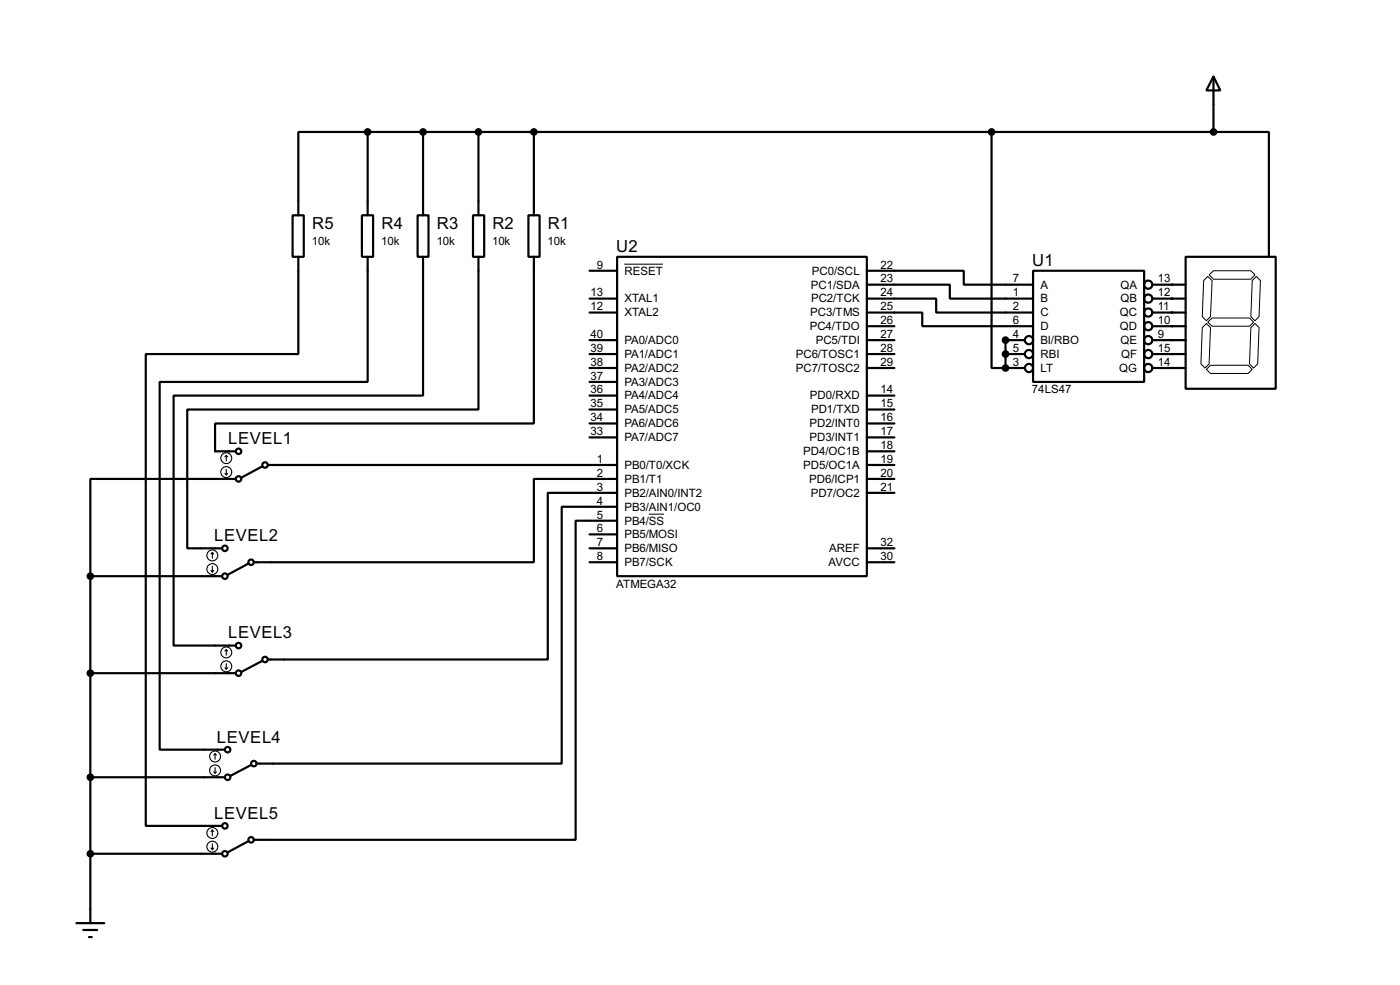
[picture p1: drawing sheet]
<svg xmlns="http://www.w3.org/2000/svg" width="256mm" height="180mm" viewBox="0 0 256 180" stroke-linecap="round" stroke-linejoin="round" font-family="sans-serif">
<g fill="none" stroke="#000" stroke-width=".4">
<path d="M222.3 14l1.3 2.6h-2.6zM222.3 14v10.2M53.6 39.4h2.1v7.6h-2.1zM66.3 39.4h2.1v7.6h-2.1zM67.4 24.2h-12.7v15.2M67.4 24.2h154.9M67.4 24.2v15.2M76.5 39.4h2v7.6h-2zM77.5 24.2v15.2M86.7 39.4h2v7.6h-2zM87.7 24.2v15.2M96.8 39.4h2.1v7.6h-2.1z"/>
<path d="M97.8 24.2v15.2M181.7 24.2v43.2h2.5M222.3 24.2h10.2v22.8M54.7 47v17.8h-28v86.4h14M67.4 47v22.9h-38.1v67.3h11.9M77.5 47v25.4h-45.7v45.8h11.4M87.7 47v28h-53.4v25.4h6.4M97.8 47v30.5h-58.4v5.1h3.8M108 54.7h5.1M108 57.2h5.1M108 49.6h5.1M113.1 47h45.7v58.5h-45.7z"/>
<path d="M158.8 49.6h17.8v2.5h12.7M158.8 52.1h15.2v2.6h15.3M158.8 54.7h12.7v2.5h17.8M158.8 57.2h10.2v2.5h20.3M158.8 59.7h5.1M189.3 49.6h20.3v20.3h-20.3zM211.1 52.1h6.1M211.1 54.7h6.1M211.1 57.2h6.1M211.1 59.7h6.1M217.2 47h16.5v24.2h-16.5zM108 62.3h5.1"/>
<path d="M108 64.8h5.1M108 67.4h5.1M108 72.4h5.1M108 75h5.1M108 77.5h5.1M108 69.9h5.1M158.8 62.3h5.1M158.8 64.8h5.1M158.8 67.4h5.1M158.8 72.4h5.1M158.8 75h5.1M158.8 77.5h5.1"/>
<path d="M184.2 64.8h3.6M184.2 67.4h3.6M187.8 62.3h-3.6v5.1M211.1 62.3h6.1M211.1 64.8h6.1M211.1 67.4h6.1M43.2 87.7h-26.6v17.8M48.1 85.4l-3.8 2M49.1 85.1h64M108 97.8h5.1M108 80.1h5.1M113.1 87.7h-15.3v15.2h-51.3"/>
<path d="M113.1 90.2h-12.7v30.5h-51.3M113.1 92.8h-10.2v47h-55.9M113.1 95.3h-7.6v58.4h-59M158.8 85.1h5.1M158.8 87.7h5.1M158.8 90.2h5.1M158.8 80.1h5.1M158.8 82.6h5.1M16.6 105.5v63.5M16.6 105.5h24.1M45.5 103.2l-3.8 2M108 100.4h5.1"/>
<path d="M108 102.9h5.1M158.8 100.4h5.1M158.8 102.9h5.1M16.6 123.2h26.6M48.1 121l-3.8 2M16.6 156.3h24.1M16.6 142.3h24.6M45.5 154l-3.8 2M46 140l-3.8 2M14 169h5.1M15.3 170.2h2.5M16.3 171.5h.5"/>
<circle cx="210.3" cy="54.7" r=".75"/>
<circle cx="210.3" cy="52.1" r=".75"/>
<circle cx="210.3" cy="57.2" r=".75"/>
<circle cx="210.3" cy="59.7" r=".75"/>
<circle cx="188.5" cy="62.3" r=".75"/>
<circle cx="188.5" cy="64.8" r=".75"/>
<circle cx="188.5" cy="67.4" r=".75"/>
<circle cx="210.3" cy="67.4" r=".75"/>
<circle cx="210.3" cy="64.8" r=".75"/>
<circle cx="210.3" cy="62.3" r=".75"/>
<circle cx="43.7" cy="82.6" r=".5"/>
<circle cx="43.7" cy="87.7" r=".5"/>
<circle cx="48.5" cy="85.1" r=".5"/>
<circle cx="41.2" cy="105.5" r=".5"/>
<circle cx="41.2" cy="100.4" r=".5"/>
<circle cx="43.7" cy="118.2" r=".5"/>
<circle cx="46" cy="102.9" r=".5"/>
<circle cx="41.7" cy="137.2" r=".5"/>
<circle cx="43.7" cy="123.2" r=".5"/>
<circle cx="46.5" cy="139.8" r=".5"/>
<circle cx="48.5" cy="120.7" r=".5"/>
<circle cx="41.2" cy="156.3" r=".5"/>
<circle cx="41.2" cy="151.2" r=".5"/>
<circle cx="41.7" cy="142.3" r=".5"/>
<circle cx="46" cy="153.7" r=".5"/>
</g>
<g fill="#000">
<circle cx="214.7" cy="52.1" r=".2"/>
<circle cx="214.7" cy="54.7" r=".2"/>
<circle cx="214.7" cy="57.2" r=".2"/>
<circle cx="214.7" cy="59.7" r=".2"/>
<circle cx="184.2" cy="62.3" r=".2"/>
<circle cx="184.2" cy="64.8" r=".2"/>
<circle cx="184.2" cy="67.4" r=".2"/>
<circle cx="214.7" cy="62.3" r=".2"/>
<circle cx="214.7" cy="64.8" r=".2"/>
<circle cx="214.7" cy="67.4" r=".2"/>
</g>
<path d="M114.4 48.4h7.1M220.3 60l.7-.8 .8 .8-.3 6.6-.7 .8-.8-.8zM220.5 51.4l.8-.8 .8 .8-.3 6.6-.8 .7-.7-.7zM221.3 59l.8-.8h6.8l.8 .8-.8 .7h-6.8zM221.5 50.3l.8-.7h6.9l.7 .7-.7 .8h-6.9zM229.2 60l.7-.8 .8 .8-.3 6.6-.7 .8-.8-.8zM229.4 51.4l.8-.8 .7 .8-.2 6.6-.8 .7-.7-.7zM221 67.6l.8-.7h6.9l.7 .7-.7 .8h-6.9zM118.9 94.1h2.8" fill="none" stroke="#000" stroke-width=".18"/>
<g fill="#000" stroke="#000" stroke-width=".4">
<circle cx="67.3" cy="24.2" r=".5"/>
<circle cx="77.5" cy="24.2" r=".5"/>
<circle cx="87.6" cy="24.2" r=".5"/>
<circle cx="97.8" cy="24.2" r=".5"/>
<circle cx="181.6" cy="24.2" r=".5"/>
<circle cx="222.3" cy="24.2" r=".5"/>
<circle cx="184.2" cy="64.8" r=".5"/>
<circle cx="184.2" cy="62.3" r=".5"/>
<circle cx="184.2" cy="67.4" r=".5"/>
<circle cx="16.5" cy="105.5" r=".5"/>
<circle cx="16.5" cy="123.2" r=".5"/>
<circle cx="16.5" cy="142.3" r=".5"/>
<circle cx="16.5" cy="156.3" r=".5"/>
</g>
<g fill="none" stroke="#000" stroke-width=".2">
<path d="M41.2 86.7l.3 .2M41.5 83.4l.2 .2M41.5 83.4l-.3 .2M41.5 83.4v1M41.5 85.9v1M41.7 86.7l-.2 .2M38.7 104.4l.2 .3M38.9 101.1l.3 .3M38.9 101.1l-.2 .3M38.9 101.1v1.1M38.9 103.7v1M39.2 104.4l-.3 .3"/>
<path d="M41.5 118.9v1M41.5 118.9l.2 .3M41.5 118.9l-.3 .3M39.4 138l.3 .2M39.4 138l-.2 .2M39.4 138v1M41.2 122.2l.3 .3M41.5 121.5v1M41.7 122.2l-.2 .3M38.7 155.2l.2 .3M38.9 151.9v1.1M38.9 154.5v1"/>
<path d="M38.9 151.9l.3 .3M38.9 151.9l-.2 .3M39.2 141.3l.2 .2M39.2 155.2l-.3 .3M39.4 140.5v1M39.7 141.3l-.3 .2"/>
<circle cx="41.4" cy="83.9" r="1"/>
<circle cx="41.4" cy="86.4" r="1"/>
<circle cx="38.9" cy="104.2" r="1"/>
<circle cx="38.9" cy="101.7" r="1"/>
<circle cx="41.4" cy="119.4" r="1"/>
<circle cx="39.4" cy="138.5" r="1"/>
<circle cx="41.4" cy="122" r="1"/>
<circle cx="38.9" cy="152.5" r="1"/>
<circle cx="38.9" cy="155" r="1"/>
<circle cx="39.4" cy="141" r="1"/>
</g>
<g font-size="3.4">
<text x="57.2" y="42">R5</text>
<text x="69.9" y="42">R4</text>
<text x="80.1" y="42">R3</text>
<text x="90.2" y="42">R2</text>
<text x="100.4" y="42">R1</text>
<text x="112.9" y="46.2">U2</text>
<text x="189.1" y="48.7">U1</text>
<text x="41.8" y="81.3">LEVEL1</text>
<text x="39.3" y="99.1">LEVEL2</text>
<text x="41.8" y="116.9">LEVEL3</text>
<text x="39.8" y="135.9">LEVEL4</text>
<text x="39.3" y="149.9">LEVEL5</text>
</g>
<g font-size="2.4">
<text x="57.2" y="44.9">10k</text>
<text x="69.9" y="44.9">10k</text>
<text x="80" y="44.9">10k</text>
<text x="90.2" y="44.9">10k</text>
<text x="100.3" y="44.9">10k</text>
<text x="109.4" y="49.2">9</text>
<text x="114.4" y="50.3">RESET</text>
<text x="148.5" y="52.8">PC1/SDA</text>
<text x="148.7" y="50.3">PC0/SCL</text>
<text x="161.3" y="49.2">22</text>
<text x="161.3" y="51.7">23</text>
<text x="185.6" y="51.7">7</text>
<text x="190.6" y="52.8">A</text>
<text x="205.3" y="52.8">QA</text>
<text x="212.1" y="51.7">13</text>
<text x="108.2" y="56.8">12</text>
<text x="108.2" y="54.3">13</text>
<text x="114.4" y="57.9">XTAL2</text>
<text x="114.4" y="55.4">XTAL1</text>
<text x="148.4" y="57.9">PC3/TMS</text>
<text x="148.6" y="55.4">PC2/TCK</text>
<text x="161.3" y="54.3">24</text>
<text x="161.3" y="56.8">25</text>
<text x="161.3" y="59.3">26</text>
<text x="185.6" y="54.3">1</text>
<text x="185.6" y="56.8">2</text>
<text x="185.6" y="59.3">6</text>
<text x="190.6" y="55.4">B</text>
<text x="190.6" y="57.9">C</text>
<text x="205.1" y="57.9">QC</text>
<text x="205.3" y="55.4">QB</text>
<text x="212.1" y="54.3">12</text>
<text x="212.1" y="56.8">11</text>
<text x="212.1" y="59.3">10</text>
<text x="108.2" y="64.4">39</text>
<text x="108.2" y="61.9">40</text>
<text x="114.4" y="65.5">PA1/ADC1</text>
<text x="114.4" y="63">PA0/ADC0</text>
<text x="145.8" y="65.5">PC6/TOSC1</text>
<text x="148.3" y="60.4">PC4/TDO</text>
<text x="149.4" y="63">PC5/TDI</text>
<text x="161.3" y="61.9">27</text>
<text x="161.3" y="64.4">28</text>
<text x="185.6" y="61.9">4</text>
<text x="185.6" y="64.4">5</text>
<text x="190.6" y="60.4">D</text>
<text x="190.6" y="63">BI/RBO</text>
<text x="190.6" y="65.5">RBI</text>
<text x="205.1" y="60.4">QD</text>
<text x="205.3" y="63">QE</text>
<text x="205.4" y="65.5">QF</text>
<text x="212.1" y="61.9">9</text>
<text x="212.1" y="64.4">15</text>
<text x="108.2" y="72">36</text>
<text x="108.2" y="69.5">37</text>
<text x="108.2" y="67">38</text>
<text x="114.4" y="70.6">PA3/ADC3</text>
<text x="114.4" y="68.1">PA2/ADC2</text>
<text x="145.8" y="68.1">PC7/TOSC2</text>
<text x="161.3" y="72">14</text>
<text x="161.3" y="67">29</text>
<text x="185.6" y="67">3</text>
<text x="189.1" y="72">74LS47</text>
<text x="190.6" y="68.1">LT</text>
<text x="205" y="68.1">QG</text>
<text x="212.1" y="67">14</text>
<text x="108.2" y="77.1">34</text>
<text x="108.2" y="74.6">35</text>
<text x="114.4" y="75.7">PA5/ADC5</text>
<text x="114.4" y="73.1">PA4/ADC4</text>
<text x="148.4" y="73.1">PD0/RXD</text>
<text x="148.6" y="75.7">PD1/TXD</text>
<text x="161.3" y="74.6">15</text>
<text x="161.3" y="77.1">16</text>
<text x="108.2" y="79.7">33</text>
<text x="114.4" y="80.8">PA7/ADC7</text>
<text x="114.4" y="78.2">PA6/ADC6</text>
<text x="147.1" y="83.3">PD4/OC1B</text>
<text x="148.3" y="78.2">PD2/INT0</text>
<text x="148.3" y="80.8">PD3/INT1</text>
<text x="161.3" y="79.7">17</text>
<text x="161.3" y="82.2">18</text>
<text x="109.4" y="84.7">1</text>
<text x="109.4" y="87.3">2</text>
<text x="109.4" y="89.8">3</text>
<text x="114.4" y="85.8">PB0/T0/XCK</text>
<text x="114.4" y="88.4">PB1/T1</text>
<text x="147.1" y="85.8">PD5/OC1A</text>
<text x="148.2" y="88.4">PD6/ICP1</text>
<text x="161.3" y="84.7">19</text>
<text x="161.3" y="87.3">20</text>
<text x="161.3" y="89.8">21</text>
<text x="109.4" y="92.4">4</text>
<text x="109.4" y="94.9">5</text>
<text x="114.4" y="90.9">PB2/AIN0/INT2</text>
<text x="114.4" y="93.5">PB3/AIN1/OC0</text>
<text x="148.5" y="90.9">PD7/OC2</text>
<text x="109.4" y="97.4">6</text>
<text x="109.4" y="100">7</text>
<text x="114.4" y="96">PB4/SS</text>
<text x="114.4" y="98.5">PB5/MOSI</text>
<text x="114.4" y="101.1">PB6/MISO</text>
<text x="151.9" y="101.1">AREF</text>
<text x="161.3" y="100">32</text>
<text x="109.4" y="102.5">8</text>
<text x="112.9" y="107.6">ATMEGA32</text>
<text x="114.4" y="103.6">PB7/SCK</text>
<text x="151.8" y="103.6">AVCC</text>
<text x="161.3" y="102.5">30</text>
</g>
</svg>
